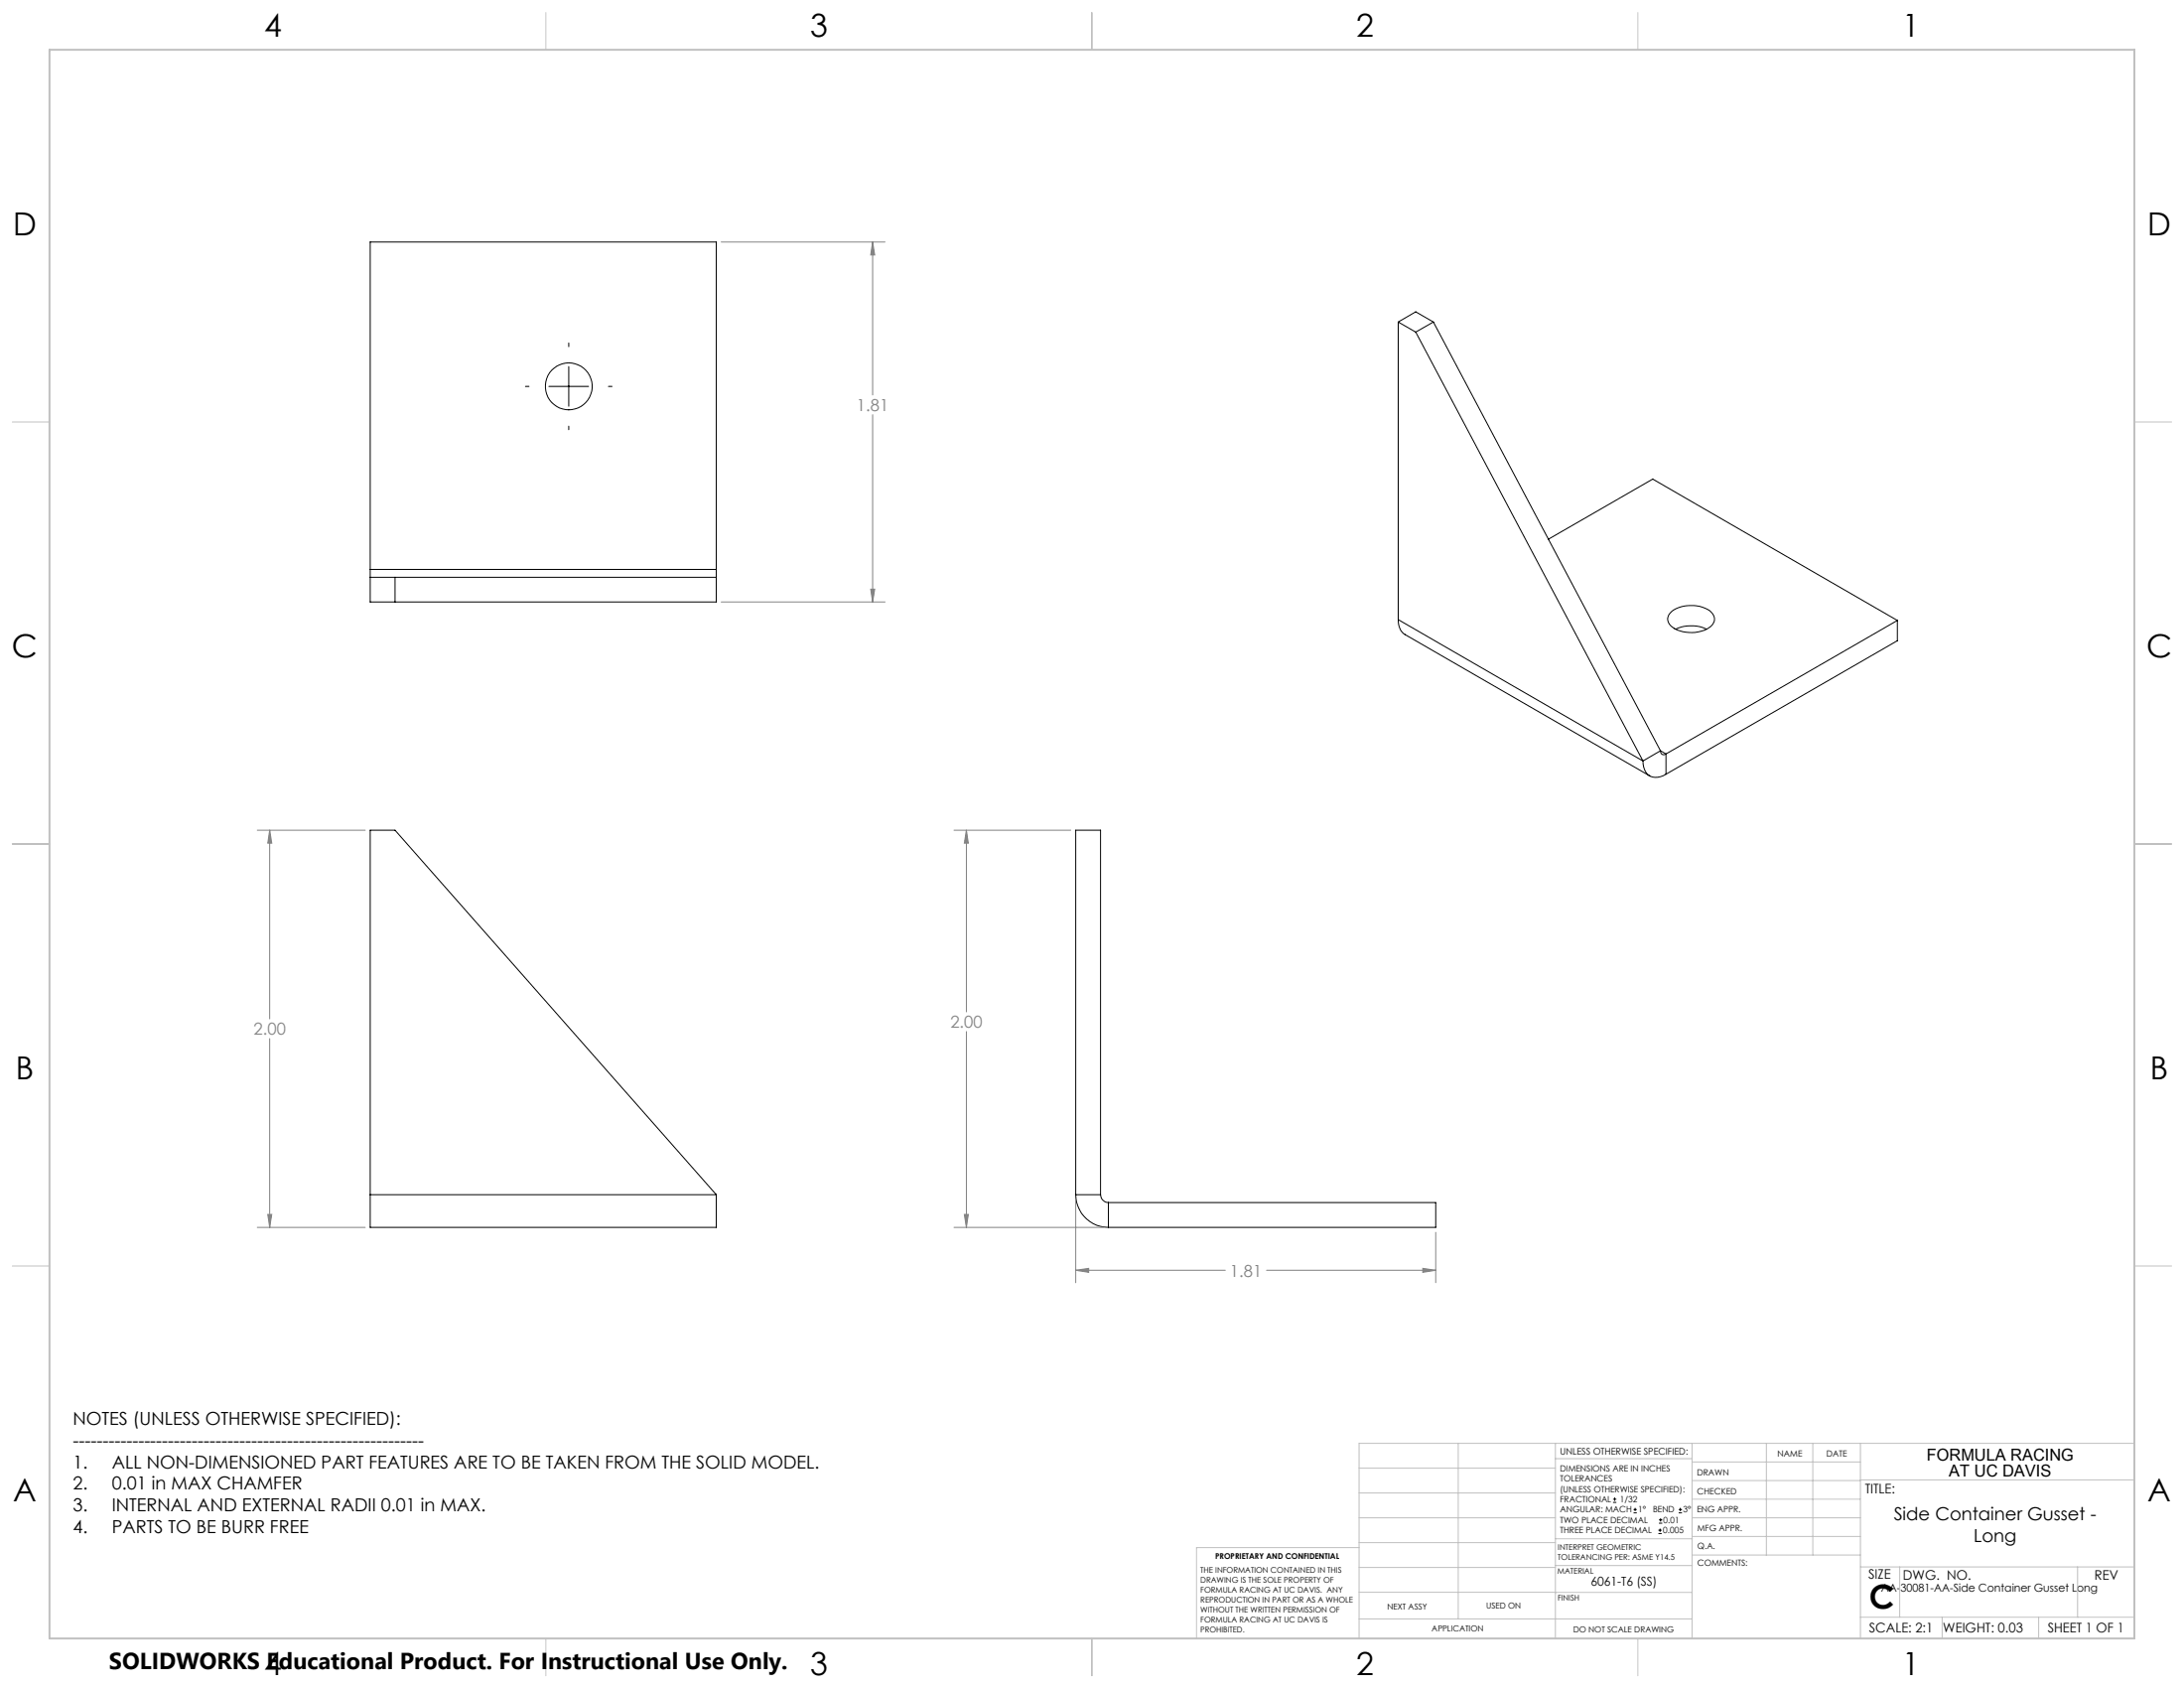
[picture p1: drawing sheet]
<svg xmlns="http://www.w3.org/2000/svg" width="559mm" height="432mm" viewBox="0 0 559 432" stroke-linecap="round" stroke-linejoin="round" font-family="sans-serif">
<g fill="none" stroke="#000" stroke-width=".25">
<path d="M134.4 98.8h1M140.4 98.8h10.2M145.5 87.7v1M145.5 93.8v10.1M155.7 98.8h.9M357.8 82.4v76.1M357.8 82.4l4.4 2.5M357.8 82.4l4.4-2.6 4.5 2.6M362.2 84.9l58.2 109.8M366.7 82.4l-4.5 2.5M366.7 82.4l58.2 109.7M145.5 109v.9"/>
<path d="M396.2 137.9l26.7-15.3 62.6 36.1M94.7 145.7v2M94.7 145.7v-83.8h88.6v83.8M94.7 147.7v6.3h88.6v-6.3M94.7 147.7h88.6M94.7 145.7h88.6M101.1 147.7v6.3M183.3 145.7v2M357.8 158.5a4.2 4.2 0 0 0 1.7 3.8l62.6 36.2M357.8 158.5l62.6 36.2M427.7 156.5a8.7 8.7 0 0 1 10.2 .2 2.37 2.37 0 0 1-.7 3.9 8.9 8.9 0 0 1-9.7-.5 2.28 2.28 0 0 1 .2-3.6zM485.5 158.7l-59.2 34.2"/>
<path d="M485.5 158.7v5.2l-59.2 34.1M428.7 160.9a9.8 9.8 0 0 1 8 0M420.4 194.7a3.6 3.6 0 0 0 3.1 4.2 5 5 0 0 0 2.8-.9M424.9 192.1a.86 .86 0 0 0 .4 .9 .86 .86 0 0 0 1-.1M424.9 192.1l-4.5 2.6M424.9 192.1l1.4 .8M426.3 192.9v5.1M94.7 305.6v8.4h88.6v-8.4M94.7 305.6v-93.2h6.4l82.2 93.2M94.7 305.6h88.6M275.2 305.6a8.4 8.4 0 0 0 8.4 8.4M275.2 305.6v-93.2h6.4v93.2"/>
<path d="M275.2 305.6h6.4M281.6 305.6a2.05 2.05 0 0 0 2 2M283.6 307.6h83.7v6.4h-83.7M283.6 307.6v6.4M412.7 384.3h.9M412.7 383.5h.9M413.1 383.1v.8M418 387h.8M418 386.2h.8M418.4 385.7v.9M424.3 392.3h.9M424.3 391.4h.9"/>
<path d="M424.5 389.6h.8M424.5 388.8h.8M424.7 391v.9M424.9 388.4v.8M429.5 387h.9M429.5 386.2h.9M429.9 385.7v.9"/>
<circle cx="145.5" cy="98.8" r="6"/>
</g>
<g fill="none" stroke="#808080" stroke-width=".25">
<path d="M184.5 61.9h41.9M223.3 61.9l.5 3.3h-1zM223.3 61.9v39.1M223.3 106.1v47.9M184.5 154h41.9M222.8 150.7h1l-.5 3.3zM65.8 212.4h27.7M69 212.4l.5 3.3h-1zM69 212.4v48.2M244.1 212.4h29.9M247.3 212.4l.5 3.3h-1.1zM247.3 212.4v46.4"/>
<path d="M69 265.7v48.3M247.3 263.9v50.1M65.8 314h27.7M68.5 310.7h1l-.5 3.3zM244.1 314h38.2M246.7 310.7h1.1l-.5 3.3zM275.2 306.9v21.2M367.3 315.2v12.9M275.2 324.9l3.4-.5v1.1zM275.2 324.9h38.3M324.1 324.9h43.2M364 324.4l3.3 .5-3.3 .6z"/>
</g>
<g fill="none" stroke="#c0c0c0" stroke-width=".25">
<path d="M139.7 3.2v9.5M279.4 3.2v9.5M419.1 3.2v9.5M3.1 107.9h9.6M546.1 107.9h9.5M3.1 215.9h9.6M546.1 215.9h9.5M3.1 323.8h9.6M546.1 323.8h9.5M347.7 375.6h50.3M373.1 369.2v44.9M398 369.2v49.9"/>
<path d="M398 373.1h34.9M432.9 369.2v49.9M432.9 378.7h43.1M432.9 374h43.1M451.9 369.2v28.6M463.8 369.2v28.6M476 369.2v49.9M476 378.6h70.1M546.1 369.2h-198.4v49.9M347.7 394.6h50.3M347.7 388.3h50.3M347.7 381.9h50.3"/>
<path d="M347.7 395.9h-41.6v23.2M398 393.6h35M432.9 383.5h43.1M432.9 388.3h43.1M432.9 393h43.1M433 397.8h43M139.7 419.1v9.6M279.4 419.1v9.6M347.7 414.1h85.2M347.7 401h50.3M347.7 407.3h50.3M398 407.4h34.9"/>
<path d="M398 400.5h35M419.1 419.1v9.6M476 413.7h70.1M476 400.8h70.1M486.1 400.8v12.9M496.9 413.7v5.4M521.6 413.7v5.4M531.6 400.8v12.9"/>
</g>
<path d="M12.7 12.7h533.4v406.4h-533.4z" fill="none" stroke="#c0c0c0" stroke-width=".5"/>
<path d="M68.5 310.7h1l-.5 3.3zM69 212.4l.5 3.3h-1zM222.8 150.7h1l-.5 3.3zM223.3 61.9l.5 3.3h-1zM247.3 212.4l.5 3.3h-1.1zM246.7 310.7h1.1l-.5 3.3zM364 324.4l3.3 .5-3.3 .6zM275.2 324.9l3.4-.5v1.1z" fill="#808080"/>
<text font-size="8.5" x="478.3" y="411.4">C</text>
<g font-size="8.1">
<text x="67.6" y="9.3">4</text>
<text x="207.3" y="9.3">3</text>
<text x="347" y="9.3">2</text>
<text x="486.7" y="9.3">1</text>
<text x="3.3" y="60.1">D</text>
<text x="549.4" y="60.1">D</text>
<text x="3" y="168">C</text>
<text x="549.1" y="168">C</text>
<text x="4" y="276">B</text>
<text x="550.1" y="276">B</text>
<text x="3.3" y="383.9">A</text>
<text x="549.4" y="383.9">A</text>
<text x="67.6" y="428.4">4</text>
<text x="207.3" y="428.4">3</text>
<text x="347" y="428.4">2</text>
<text x="486.7" y="428.4">1</text>
</g>
<text font-size="5.9" x="27.9" y="427">SOLIDWORKS Educational Product. For Instructional Use Only.</text>
<g font-size="4.6">
<text x="18.6" y="364.4">NOTES (UNLESS OTHERWISE SPECIFIED):</text>
<text x="18.6" y="370">-----------------------------------------------------------</text>
<text x="18.6" y="375.5">1.</text>
<text x="28.6" y="375.5">ALL NON-DIMENSIONED PART FEATURES ARE TO BE TAKEN FROM THE SOLID MODEL.</text>
<text x="18.6" y="381.1">2.</text>
<text x="28.6" y="381.1">0.01 in MAX CHAMFER</text>
<text x="18.6" y="386.7">3.</text>
<text x="28.6" y="386.7">INTERNAL AND EXTERNAL RADII 0.01 in MAX.</text>
<text x="484.5" y="388.9">Side Container Gusset -</text>
<text x="18.6" y="392.3">4.</text>
<text x="28.6" y="392.3">PARTS TO BE BURR FREE</text>
<text x="505" y="394.5">Long</text>
</g>
<g font-size="4.2" fill="#808080">
<text x="219.2" y="105.1">1.81</text>
<text x="243.2" y="262.9">2.00</text>
<text x="64.9" y="264.8">2.00</text>
<text x="314.7" y="326.5">1.81</text>
</g>
<g font-size="4.2">
<text x="493" y="373.5">FORMULA RACING</text>
<text x="498.7" y="377.8">AT UC DAVIS</text>
</g>
<g font-size="3.4">
<text x="477.2" y="381.9">TITLE:</text>
<text x="478.1" y="404">SIZE</text>
<text x="486.9" y="404">DWG. NO.</text>
<text x="535.9" y="404.1">REV</text>
<text x="478.2" y="417.6">SCALE: 2:1</text>
<text x="497.1" y="417.7">WEIGHT: 0.03</text>
<text x="523.9" y="417.6">SHEET 1 OF 1</text>
</g>
<text font-size="3.2" x="407" y="405.7">6061-T6 (SS)</text>
<text font-size="2.8" x="481.3" y="407.2">AA-30081-AA-Side Container Gusset Long</text>
<text font-size="2.4" x="399.2" y="372.1">UNLESS OTHERWISE SPECIFIED:</text>
<g font-size="2.2">
<text x="399.2" y="376.4">DIMENSIONS ARE IN INCHES</text>
<text x="434.2" y="377.3">DRAWN</text>
<text x="454.8" y="372.5">NAME</text>
<text x="467.3" y="372.6">DATE</text>
<text x="399.2" y="379">TOLERANCES</text>
<text x="399.2" y="381.7">(UNLESS OTHERWISE SPECIFIED):</text>
<text x="434.3" y="382.2">CHECKED</text>
<text x="399.2" y="384.3">FRACTIONAL</text>
<text x="399.2" y="387">ANGULAR: MACH</text>
<text x="399.2" y="389.6">TWO PLACE DECIMAL</text>
<text x="414.5" y="384.3">1/32</text>
<text x="419.1" y="387">1°</text>
<text x="422.9" y="387">BEND</text>
<text x="425.6" y="389.6">0.01</text>
<text x="430.6" y="387">3°</text>
<text x="434.2" y="386.8">ENG APPR.</text>
<text x="399.2" y="392.3">THREE PLACE DECIMAL</text>
<text x="425.5" y="392.3">0.005</text>
<text x="434.3" y="391.6">MFG APPR.</text>
<text x="434.3" y="396.3">Q.A.</text>
<text x="434.3" y="400.5">COMMENTS:</text>
</g>
<g font-size="2.1">
<text x="354.9" y="411.6">NEXT ASSY</text>
<text x="380.3" y="411.6">USED ON</text>
<text x="366.3" y="417.4">APPLICATION</text>
<text x="402.5" y="417.5">DO NOT SCALE DRAWING</text>
</g>
<g font-size="2">
<text x="310.9" y="398.8">PROPRIETARY AND CONFIDENTIAL</text>
<text x="398.6" y="396.5">INTERPRET GEOMETRIC</text>
<text x="398.6" y="399">TOLERANCING PER: ASME Y14.5</text>
<text x="307.2" y="402.4">THE INFORMATION CONTAINED IN THIS</text>
<text x="307.2" y="404.9">DRAWING IS THE SOLE PROPERTY OF</text>
<text x="307.2" y="407.5">FORMULA RACING AT UC DAVIS. ANY</text>
<text x="398.5" y="402.6">MATERIAL</text>
<text x="307.2" y="410">REPRODUCTION IN PART OR AS A WHOLE</text>
<text x="307.2" y="412.5">WITHOUT THE WRITTEN PERMISSION OF</text>
<text x="398.5" y="409.4">FINISH</text>
<text x="307.2" y="415">FORMULA RACING AT UC DAVIS IS</text>
<text x="307.2" y="417.6">PROHIBITED.</text>
</g>
</svg>
